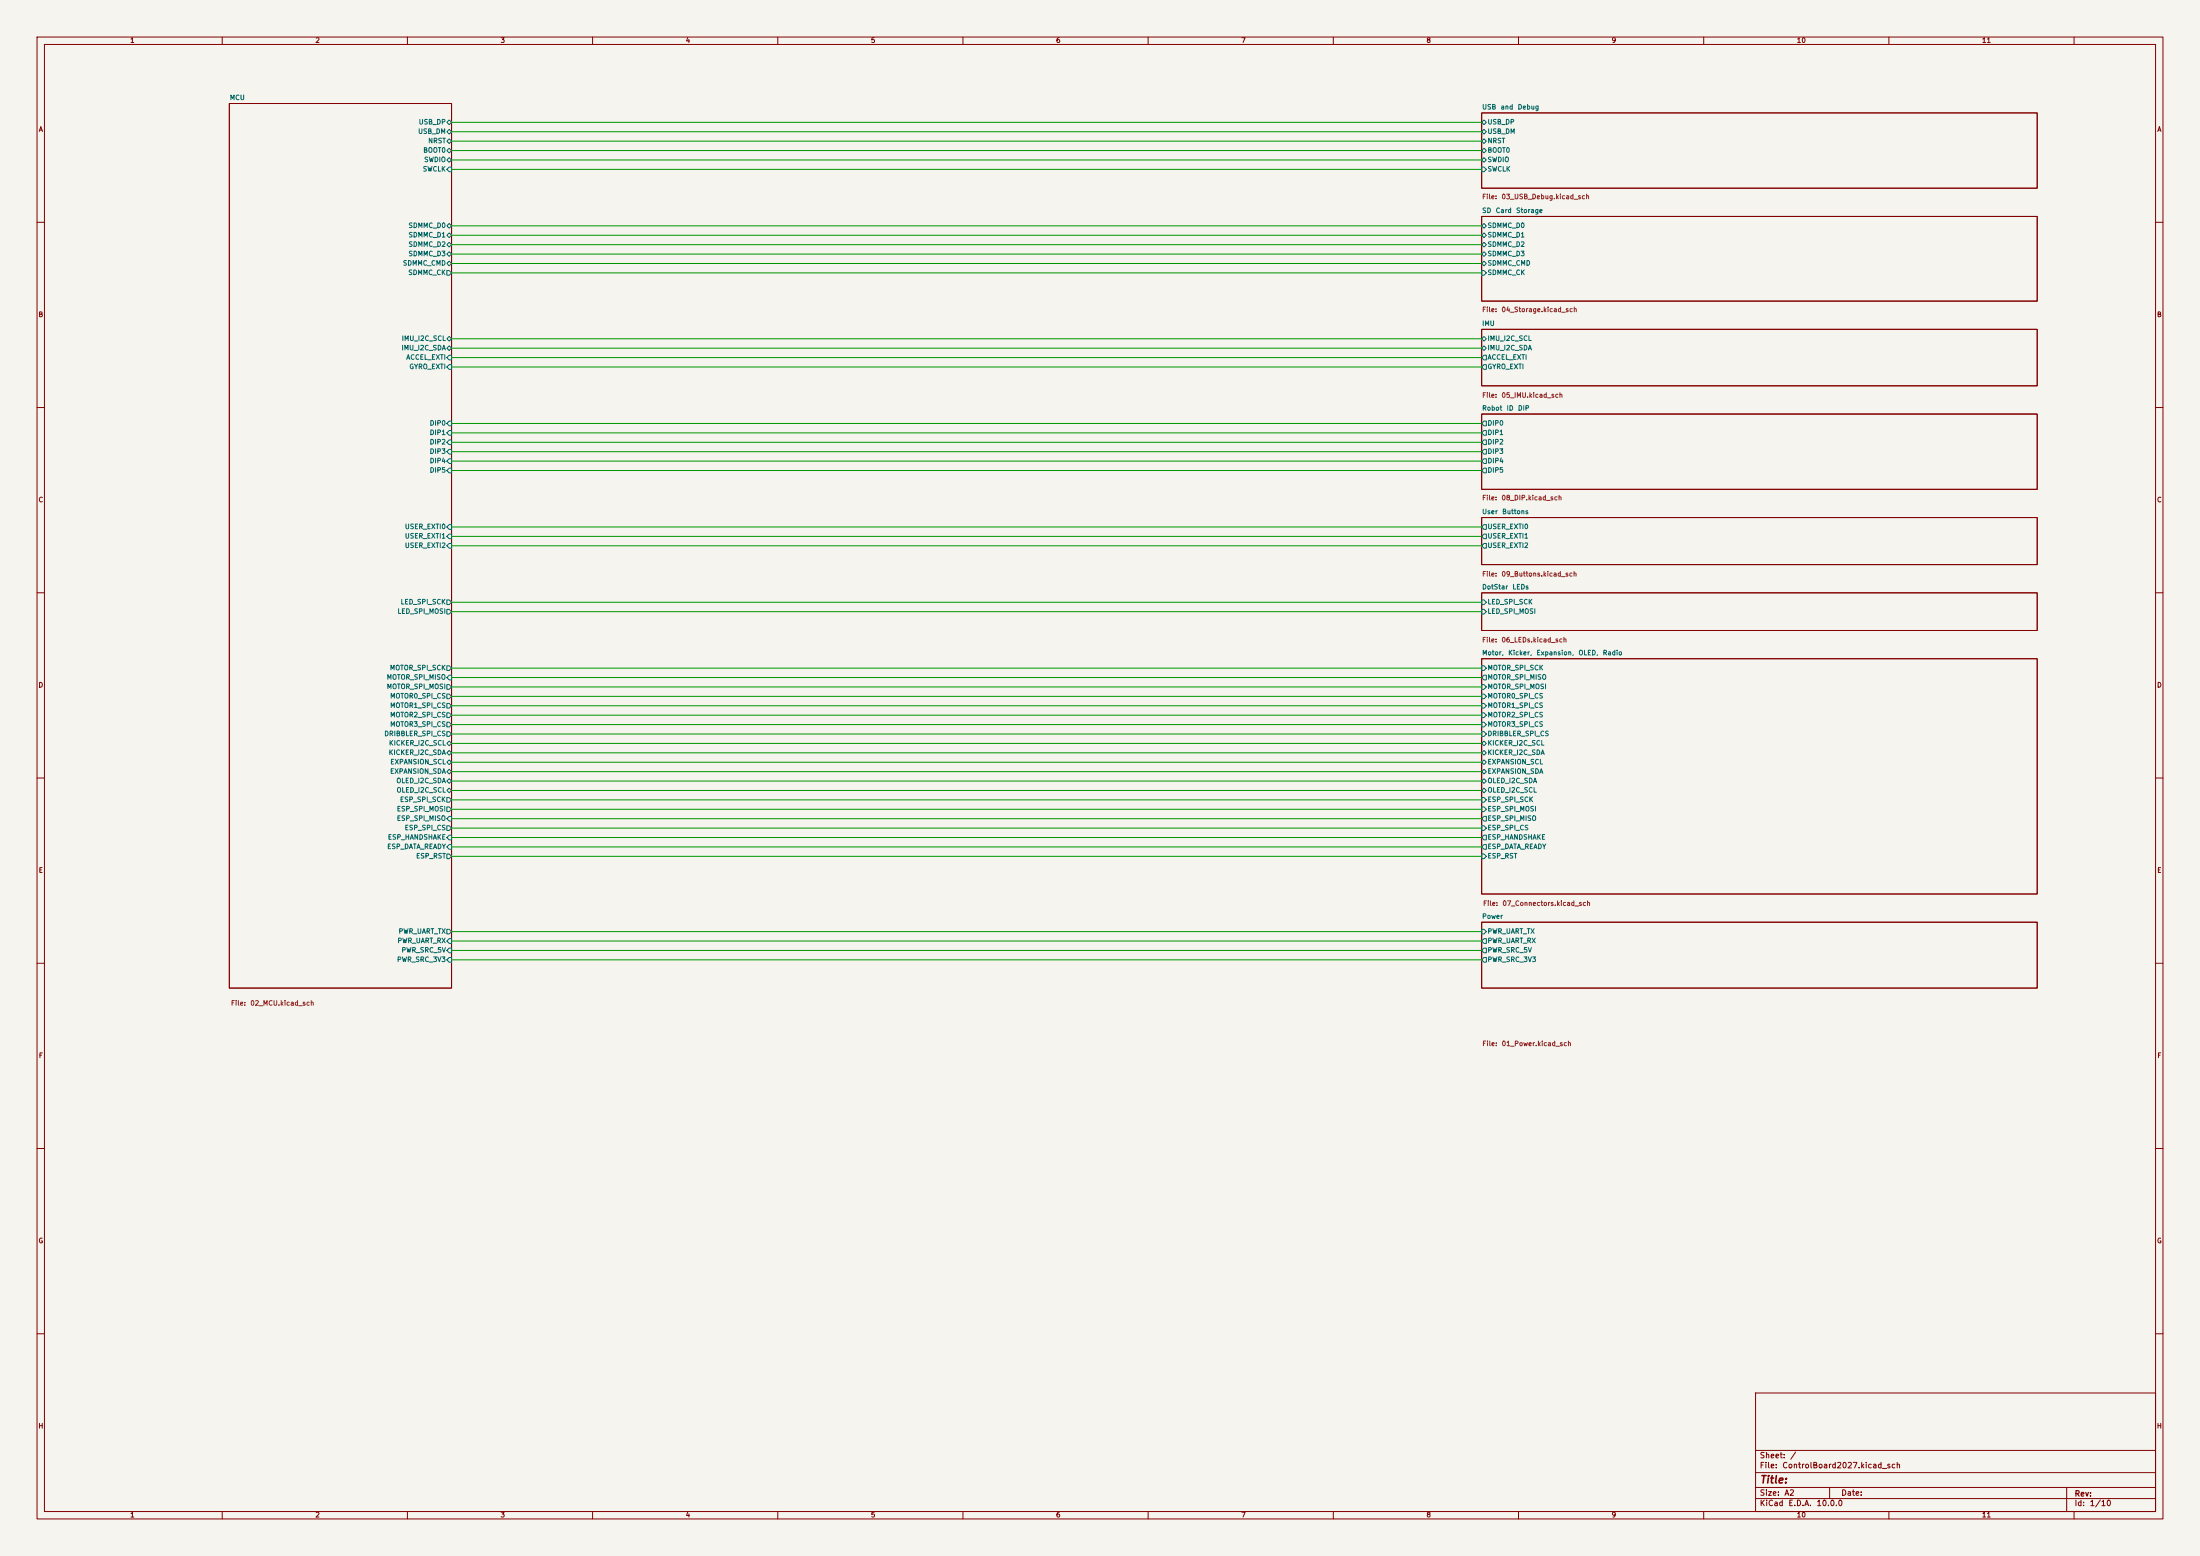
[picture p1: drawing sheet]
(kicad_sch
 (version 20260306)
 (generator "eeschema")
 (generator_version "10.0")
 (paper "A2")
 (lib_symbols)
 (wire
  (pts (xy 121.92 38.1) (xy 400.05 38.1))
  (stroke (width 0) (type default)))
 (wire
  (pts (xy 121.92 35.56) (xy 400.05 35.56))
  (stroke (width 0) (type default)))
 (wire
  (pts (xy 121.92 228.6) (xy 400.05 228.6))
  (stroke (width 0) (type default)))
 (wire
  (pts (xy 121.92 180.34) (xy 400.05 180.34))
  (stroke (width 0) (type default)))
 (wire
  (pts (xy 121.92 144.78) (xy 400.05 144.78))
  (stroke (width 0) (type default)))
 (wire
  (pts (xy 121.92 165.1) (xy 400.05 165.1))
  (stroke (width 0) (type default)))
 (wire
  (pts (xy 121.92 203.2) (xy 400.05 203.2))
  (stroke (width 0) (type default)))
 (wire
  (pts (xy 121.92 193.04) (xy 400.05 193.04))
  (stroke (width 0) (type default)))
 (wire
  (pts (xy 121.92 124.46) (xy 400.05 124.46))
  (stroke (width 0) (type default)))
 (wire
  (pts (xy 121.92 73.66) (xy 400.05 73.66))
  (stroke (width 0) (type default)))
 (wire
  (pts (xy 121.92 40.64) (xy 400.05 40.64))
  (stroke (width 0) (type default)))
 (wire
  (pts (xy 121.92 60.96) (xy 400.05 60.96))
  (stroke (width 0) (type default)))
 (wire
  (pts (xy 121.92 45.72) (xy 400.05 45.72))
  (stroke (width 0) (type default)))
 (wire
  (pts (xy 121.92 251.46) (xy 400.05 251.46))
  (stroke (width 0) (type default)))
 (wire
  (pts (xy 121.92 66.04) (xy 400.05 66.04))
  (stroke (width 0) (type default)))
 (wire
  (pts (xy 121.92 187.96) (xy 400.05 187.96))
  (stroke (width 0) (type default)))
 (wire
  (pts (xy 121.92 93.98) (xy 400.05 93.98))
  (stroke (width 0) (type default)))
 (wire
  (pts (xy 121.92 205.74) (xy 400.05 205.74))
  (stroke (width 0) (type default)))
 (wire
  (pts (xy 121.92 223.52) (xy 400.05 223.52))
  (stroke (width 0) (type default)))
 (wire
  (pts (xy 121.92 218.44) (xy 400.05 218.44))
  (stroke (width 0) (type default)))
 (wire
  (pts (xy 121.92 127) (xy 400.05 127))
  (stroke (width 0) (type default)))
 (wire
  (pts (xy 121.92 210.82) (xy 400.05 210.82))
  (stroke (width 0) (type default)))
 (wire
  (pts (xy 121.92 200.66) (xy 400.05 200.66))
  (stroke (width 0) (type default)))
 (wire
  (pts (xy 121.92 256.54) (xy 400.05 256.54))
  (stroke (width 0) (type default)))
 (wire
  (pts (xy 121.92 121.92) (xy 400.05 121.92))
  (stroke (width 0) (type default)))
 (wire
  (pts (xy 121.92 185.42) (xy 400.05 185.42))
  (stroke (width 0) (type default)))
 (wire
  (pts (xy 121.92 198.12) (xy 400.05 198.12))
  (stroke (width 0) (type default)))
 (wire
  (pts (xy 121.92 114.3) (xy 400.05 114.3))
  (stroke (width 0) (type default)))
 (wire
  (pts (xy 121.92 190.5) (xy 400.05 190.5))
  (stroke (width 0) (type default)))
 (wire
  (pts (xy 121.92 215.9) (xy 400.05 215.9))
  (stroke (width 0) (type default)))
 (wire
  (pts (xy 121.92 43.18) (xy 400.05 43.18))
  (stroke (width 0) (type default)))
 (wire
  (pts (xy 121.92 116.84) (xy 400.05 116.84))
  (stroke (width 0) (type default)))
 (wire
  (pts (xy 121.92 63.5) (xy 400.05 63.5))
  (stroke (width 0) (type default)))
 (wire
  (pts (xy 121.92 231.14) (xy 400.05 231.14))
  (stroke (width 0) (type default)))
 (wire
  (pts (xy 121.92 208.28) (xy 400.05 208.28))
  (stroke (width 0) (type default)))
 (wire
  (pts (xy 121.92 142.24) (xy 400.05 142.24))
  (stroke (width 0) (type default)))
 (wire
  (pts (xy 121.92 162.56) (xy 400.05 162.56))
  (stroke (width 0) (type default)))
 (wire
  (pts (xy 121.92 119.38) (xy 400.05 119.38))
  (stroke (width 0) (type default)))
 (wire
  (pts (xy 121.92 147.32) (xy 400.05 147.32))
  (stroke (width 0) (type default)))
 (wire
  (pts (xy 121.92 68.58) (xy 400.05 68.58))
  (stroke (width 0) (type default)))
 (wire
  (pts (xy 121.92 33.02) (xy 400.05 33.02))
  (stroke (width 0) (type default)))
 (wire
  (pts (xy 121.92 195.58) (xy 400.05 195.58))
  (stroke (width 0) (type default)))
 (wire
  (pts (xy 121.92 91.44) (xy 400.05 91.44))
  (stroke (width 0) (type default)))
 (wire
  (pts (xy 121.92 182.88) (xy 400.05 182.88))
  (stroke (width 0) (type default)))
 (wire
  (pts (xy 121.92 254) (xy 400.05 254))
  (stroke (width 0) (type default)))
 (wire
  (pts (xy 121.92 99.06) (xy 400.05 99.06))
  (stroke (width 0) (type default)))
 (wire
  (pts (xy 121.92 259.08) (xy 400.05 259.08))
  (stroke (width 0) (type default)))
 (wire
  (pts (xy 121.92 226.06) (xy 400.05 226.06))
  (stroke (width 0) (type default)))
 (wire
  (pts (xy 121.92 213.36) (xy 400.05 213.36))
  (stroke (width 0) (type default)))
 (wire
  (pts (xy 121.92 71.12) (xy 400.05 71.12))
  (stroke (width 0) (type default)))
 (wire
  (pts (xy 121.92 220.98) (xy 400.05 220.98))
  (stroke (width 0) (type default)))
 (wire
  (pts (xy 121.92 96.52) (xy 400.05 96.52))
  (stroke (width 0) (type default)))
 (sheet
  (at 400.05 139.7)
  (size 150 12.7)
  (exclude_from_sim no)
  (in_bom yes)
  (on_board yes)
  (dnp no)
  (stroke (width 0.1524) (type solid))
  (fill (color 0 0 0 0))
  (property "Sheetname" "User Buttons" (at 400.05 139.065 0) (show_name no) (do_not_autoplace no) (effects (font (size 1.27 1.27)) (justify left bottom)))
  (property "Sheetfile" "09_Buttons.kicad_sch" (at 400.05 154.178 0) (show_name no) (do_not_autoplace no) (effects (font (size 1.27 1.27)) (justify left top)))
  (pin "USER_EXTI2" output (at 400.05 147.32 180) (effects (font (size 1.27 1.27)) (justify left)))
  (pin "USER_EXTI1" output (at 400.05 144.78 180) (effects (font (size 1.27 1.27)) (justify left)))
  (pin "USER_EXTI0" output (at 400.05 142.24 180) (effects (font (size 1.27 1.27)) (justify left))))
 (sheet
  (at 400.05 58.42)
  (size 150 22.86)
  (exclude_from_sim no)
  (in_bom yes)
  (on_board yes)
  (dnp no)
  (stroke (width 0.1524) (type solid))
  (fill (color 0 0 0 0))
  (property "Sheetname" "SD Card Storage" (at 400.05 57.785 0) (show_name no) (do_not_autoplace no) (effects (font (size 1.27 1.27)) (justify left bottom)))
  (property "Sheetfile" "04_Storage.kicad_sch" (at 400.05 82.804 0) (show_name no) (do_not_autoplace no) (effects (font (size 1.27 1.27)) (justify left top)))
  (pin "SDMMC_D0" bidirectional (at 400.05 60.96 180) (effects (font (size 1.27 1.27)) (justify left)))
  (pin "SDMMC_D1" bidirectional (at 400.05 63.5 180) (effects (font (size 1.27 1.27)) (justify left)))
  (pin "SDMMC_D2" bidirectional (at 400.05 66.04 180) (effects (font (size 1.27 1.27)) (justify left)))
  (pin "SDMMC_D3" bidirectional (at 400.05 68.58 180) (effects (font (size 1.27 1.27)) (justify left)))
  (pin "SDMMC_CMD" bidirectional (at 400.05 71.12 180) (effects (font (size 1.27 1.27)) (justify left)))
  (pin "SDMMC_CK" input (at 400.05 73.66 180) (effects (font (size 1.27 1.27)) (justify left))))
 (sheet
  (at 61.92 27.94)
  (size 60 238.76)
  (exclude_from_sim no)
  (in_bom yes)
  (on_board yes)
  (dnp no)
  (stroke (width 0.1524) (type solid))
  (fill (color 0 0 0 0))
  (property "Sheetname" "MCU" (at 61.92 27.305 0) (show_name no) (do_not_autoplace no) (effects (font (size 1.27 1.27)) (justify left bottom)))
  (property "Sheetfile" "02_MCU.kicad_sch" (at 62.23 270.002 0) (show_name no) (do_not_autoplace no) (effects (font (size 1.27 1.27)) (justify left top)))
  (pin "LED_SPI_SCK" output (at 121.92 162.56 0) (effects (font (size 1.27 1.27)) (justify right)))
  (pin "LED_SPI_MOSI" output (at 121.92 165.1 0) (effects (font (size 1.27 1.27)) (justify right)))
  (pin "NRST" bidirectional (at 121.92 38.1 0) (effects (font (size 1.27 1.27)) (justify right)))
  (pin "BOOT0" bidirectional (at 121.92 40.64 0) (effects (font (size 1.27 1.27)) (justify right)))
  (pin "DIP4" input (at 121.92 124.46 0) (effects (font (size 1.27 1.27)) (justify right)))
  (pin "DIP5" input (at 121.92 127 0) (effects (font (size 1.27 1.27)) (justify right)))
  (pin "ESP_SPI_CS" output (at 121.92 223.52 0) (effects (font (size 1.27 1.27)) (justify right)))
  (pin "IMU_I2C_SDA" bidirectional (at 121.92 93.98 0) (effects (font (size 1.27 1.27)) (justify right)))
  (pin "IMU_I2C_SCL" bidirectional (at 121.92 91.44 0) (effects (font (size 1.27 1.27)) (justify right)))
  (pin "GYRO_EXTI" input (at 121.92 99.06 0) (effects (font (size 1.27 1.27)) (justify right)))
  (pin "ACCEL_EXTI" input (at 121.92 96.52 0) (effects (font (size 1.27 1.27)) (justify right)))
  (pin "DIP0" input (at 121.92 114.3 0) (effects (font (size 1.27 1.27)) (justify right)))
  (pin "DIP1" input (at 121.92 116.84 0) (effects (font (size 1.27 1.27)) (justify right)))
  (pin "DIP2" input (at 121.92 119.38 0) (effects (font (size 1.27 1.27)) (justify right)))
  (pin "DIP3" input (at 121.92 121.92 0) (effects (font (size 1.27 1.27)) (justify right)))
  (pin "DRIBBLER_SPI_CS" output (at 121.92 198.12 0) (effects (font (size 1.27 1.27)) (justify right)))
  (pin "EXPANSION_SCL" bidirectional (at 121.92 205.74 0) (effects (font (size 1.27 1.27)) (justify right)))
  (pin "EXPANSION_SDA" bidirectional (at 121.92 208.28 0) (effects (font (size 1.27 1.27)) (justify right)))
  (pin "USER_EXTI0" input (at 121.92 142.24 0) (effects (font (size 1.27 1.27)) (justify right)))
  (pin "MOTOR_SPI_MISO" input (at 121.92 182.88 0) (effects (font (size 1.27 1.27)) (justify right)))
  (pin "USB_DM" bidirectional (at 121.92 35.56 0) (effects (font (size 1.27 1.27)) (justify right)))
  (pin "USB_DP" bidirectional (at 121.92 33.02 0) (effects (font (size 1.27 1.27)) (justify right)))
  (pin "SWDIO" bidirectional (at 121.92 43.18 0) (effects (font (size 1.27 1.27)) (justify right)))
  (pin "SWCLK" input (at 121.92 45.72 0) (effects (font (size 1.27 1.27)) (justify right)))
  (pin "MOTOR1_SPI_CS" output (at 121.92 190.5 0) (effects (font (size 1.27 1.27)) (justify right)))
  (pin "MOTOR2_SPI_CS" output (at 121.92 193.04 0) (effects (font (size 1.27 1.27)) (justify right)))
  (pin "MOTOR3_SPI_CS" output (at 121.92 195.58 0) (effects (font (size 1.27 1.27)) (justify right)))
  (pin "ESP_SPI_SCK" output (at 121.92 215.9 0) (effects (font (size 1.27 1.27)) (justify right)))
  (pin "ESP_SPI_MISO" input (at 121.92 220.98 0) (effects (font (size 1.27 1.27)) (justify right)))
  (pin "ESP_HANDSHAKE" input (at 121.92 226.06 0) (effects (font (size 1.27 1.27)) (justify right)))
  (pin "ESP_DATA_READY" input (at 121.92 228.6 0) (effects (font (size 1.27 1.27)) (justify right)))
  (pin "ESP_RST" output (at 121.92 231.14 0) (effects (font (size 1.27 1.27)) (justify right)))
  (pin "OLED_I2C_SCL" bidirectional (at 121.92 213.36 0) (effects (font (size 1.27 1.27)) (justify right)))
  (pin "OLED_I2C_SDA" bidirectional (at 121.92 210.82 0) (effects (font (size 1.27 1.27)) (justify right)))
  (pin "KICKER_I2C_SCL" bidirectional (at 121.92 200.66 0) (effects (font (size 1.27 1.27)) (justify right)))
  (pin "KICKER_I2C_SDA" bidirectional (at 121.92 203.2 0) (effects (font (size 1.27 1.27)) (justify right)))
  (pin "MOTOR0_SPI_CS" output (at 121.92 187.96 0) (effects (font (size 1.27 1.27)) (justify right)))
  (pin "SDMMC_D0" bidirectional (at 121.92 60.96 0) (effects (font (size 1.27 1.27)) (justify right)))
  (pin "SDMMC_D1" bidirectional (at 121.92 63.5 0) (effects (font (size 1.27 1.27)) (justify right)))
  (pin "SDMMC_D2" bidirectional (at 121.92 66.04 0) (effects (font (size 1.27 1.27)) (justify right)))
  (pin "SDMMC_D3" bidirectional (at 121.92 68.58 0) (effects (font (size 1.27 1.27)) (justify right)))
  (pin "SDMMC_CK" output (at 121.92 73.66 0) (effects (font (size 1.27 1.27)) (justify right)))
  (pin "USER_EXTI1" input (at 121.92 144.78 0) (effects (font (size 1.27 1.27)) (justify right)))
  (pin "USER_EXTI2" input (at 121.92 147.32 0) (effects (font (size 1.27 1.27)) (justify right)))
  (pin "SDMMC_CMD" bidirectional (at 121.92 71.12 0) (effects (font (size 1.27 1.27)) (justify right)))
  (pin "ESP_SPI_MOSI" output (at 121.92 218.44 0) (effects (font (size 1.27 1.27)) (justify right)))
  (pin "MOTOR_SPI_SCK" output (at 121.92 180.34 0) (effects (font (size 1.27 1.27)) (justify right)))
  (pin "MOTOR_SPI_MOSI" output (at 121.92 185.42 0) (effects (font (size 1.27 1.27)) (justify right)))
  (pin "PWR_UART_TX" output (at 121.92 251.46 0) (effects (font (size 1.27 1.27)) (justify right)))
  (pin "PWR_UART_RX" input (at 121.92 254 0) (effects (font (size 1.27 1.27)) (justify right)))
  (pin "PWR_SRC_5V" input (at 121.92 256.54 0) (effects (font (size 1.27 1.27)) (justify right)))
  (pin "PWR_SRC_3V3" input (at 121.92 259.08 0) (effects (font (size 1.27 1.27)) (justify right))))
 (sheet
  (at 400.05 30.48)
  (size 150 20.32)
  (exclude_from_sim no)
  (in_bom yes)
  (on_board yes)
  (dnp no)
  (stroke (width 0.1524) (type solid))
  (fill (color 0 0 0 0))
  (property "Sheetname" "USB and Debug" (at 400.05 29.845 0) (show_name no) (do_not_autoplace no) (effects (font (size 1.27 1.27)) (justify left bottom)))
  (property "Sheetfile" "03_USB_Debug.kicad_sch" (at 400.05 52.324 0) (show_name no) (do_not_autoplace no) (effects (font (size 1.27 1.27)) (justify left top)))
  (pin "USB_DP" bidirectional (at 400.05 33.02 180) (effects (font (size 1.27 1.27)) (justify left)))
  (pin "USB_DM" bidirectional (at 400.05 35.56 180) (effects (font (size 1.27 1.27)) (justify left)))
  (pin "NRST" bidirectional (at 400.05 38.1 180) (effects (font (size 1.27 1.27)) (justify left)))
  (pin "BOOT0" bidirectional (at 400.05 40.64 180) (effects (font (size 1.27 1.27)) (justify left)))
  (pin "SWDIO" bidirectional (at 400.05 43.18 180) (effects (font (size 1.27 1.27)) (justify left)))
  (pin "SWCLK" input (at 400.05 45.72 180) (effects (font (size 1.27 1.27)) (justify left))))
 (sheet
  (at 400.05 177.8)
  (size 150 63.5)
  (exclude_from_sim no)
  (in_bom yes)
  (on_board yes)
  (dnp no)
  (stroke (width 0.1524) (type solid))
  (fill (color 0 0 0 0))
  (property "Sheetname" "Motor, Kicker, Expansion, OLED, Radio" (at 400.05 177.165 0) (show_name no) (do_not_autoplace no) (effects (font (size 1.27 1.27)) (justify left bottom)))
  (property "Sheetfile" "07_Connectors.kicad_sch" (at 400.304 243.078 0) (show_name no) (do_not_autoplace no) (effects (font (size 1.27 1.27)) (justify left top)))
  (pin "MOTOR_SPI_SCK" input (at 400.05 180.34 180) (effects (font (size 1.27 1.27)) (justify left)))
  (pin "MOTOR_SPI_MISO" output (at 400.05 182.88 180) (effects (font (size 1.27 1.27)) (justify left)))
  (pin "MOTOR_SPI_MOSI" input (at 400.05 185.42 180) (effects (font (size 1.27 1.27)) (justify left)))
  (pin "MOTOR0_SPI_CS" input (at 400.05 187.96 180) (effects (font (size 1.27 1.27)) (justify left)))
  (pin "MOTOR1_SPI_CS" input (at 400.05 190.5 180) (effects (font (size 1.27 1.27)) (justify left)))
  (pin "MOTOR2_SPI_CS" input (at 400.05 193.04 180) (effects (font (size 1.27 1.27)) (justify left)))
  (pin "MOTOR3_SPI_CS" input (at 400.05 195.58 180) (effects (font (size 1.27 1.27)) (justify left)))
  (pin "DRIBBLER_SPI_CS" input (at 400.05 198.12 180) (effects (font (size 1.27 1.27)) (justify left)))
  (pin "KICKER_I2C_SCL" bidirectional (at 400.05 200.66 180) (effects (font (size 1.27 1.27)) (justify left)))
  (pin "KICKER_I2C_SDA" bidirectional (at 400.05 203.2 180) (effects (font (size 1.27 1.27)) (justify left)))
  (pin "EXPANSION_SCL" bidirectional (at 400.05 205.74 180) (effects (font (size 1.27 1.27)) (justify left)))
  (pin "EXPANSION_SDA" bidirectional (at 400.05 208.28 180) (effects (font (size 1.27 1.27)) (justify left)))
  (pin "OLED_I2C_SDA" bidirectional (at 400.05 210.82 180) (effects (font (size 1.27 1.27)) (justify left)))
  (pin "OLED_I2C_SCL" bidirectional (at 400.05 213.36 180) (effects (font (size 1.27 1.27)) (justify left)))
  (pin "ESP_SPI_SCK" input (at 400.05 215.9 180) (effects (font (size 1.27 1.27)) (justify left)))
  (pin "ESP_SPI_MOSI" input (at 400.05 218.44 180) (effects (font (size 1.27 1.27)) (justify left)))
  (pin "ESP_SPI_MISO" output (at 400.05 220.98 180) (effects (font (size 1.27 1.27)) (justify left)))
  (pin "ESP_SPI_CS" input (at 400.05 223.52 180) (effects (font (size 1.27 1.27)) (justify left)))
  (pin "ESP_HANDSHAKE" output (at 400.05 226.06 180) (effects (font (size 1.27 1.27)) (justify left)))
  (pin "ESP_DATA_READY" output (at 400.05 228.6 180) (effects (font (size 1.27 1.27)) (justify left)))
  (pin "ESP_RST" input (at 400.05 231.14 180) (effects (font (size 1.27 1.27)) (justify left))))
 (sheet
  (at 400.05 248.92)
  (size 150 17.78)
  (exclude_from_sim no)
  (in_bom yes)
  (on_board yes)
  (dnp no)
  (stroke (width 0.1524) (type solid))
  (fill (color 0 0 0 0))
  (property "Sheetname" "Power" (at 400.05 248.285 0) (show_name no) (do_not_autoplace no) (effects (font (size 1.27 1.27)) (justify left bottom)))
  (property "Sheetfile" "01_Power.kicad_sch" (at 400.106 280.924 0) (show_name no) (do_not_autoplace no) (effects (font (size 1.27 1.27)) (justify left top)))
  (pin "PWR_UART_TX" input (at 400.05 251.46 180) (effects (font (size 1.27 1.27)) (justify left)))
  (pin "PWR_UART_RX" output (at 400.05 254 180) (effects (font (size 1.27 1.27)) (justify left)))
  (pin "PWR_SRC_5V" output (at 400.05 256.54 180) (effects (font (size 1.27 1.27)) (justify left)))
  (pin "PWR_SRC_3V3" output (at 400.05 259.08 180) (effects (font (size 1.27 1.27)) (justify left))))
 (sheet
  (at 400.05 111.76)
  (size 150 20.32)
  (exclude_from_sim no)
  (in_bom yes)
  (on_board yes)
  (dnp no)
  (stroke (width 0.1524) (type solid))
  (fill (color 0 0 0 0))
  (property "Sheetname" "Robot ID DIP" (at 400.05 111.125 0) (show_name no) (do_not_autoplace no) (effects (font (size 1.27 1.27)) (justify left bottom)))
  (property "Sheetfile" "08_DIP.kicad_sch" (at 400.05 133.604 0) (show_name no) (do_not_autoplace no) (effects (font (size 1.27 1.27)) (justify left top)))
  (pin "DIP2" output (at 400.05 119.38 180) (effects (font (size 1.27 1.27)) (justify left)))
  (pin "DIP5" output (at 400.05 127 180) (effects (font (size 1.27 1.27)) (justify left)))
  (pin "DIP0" output (at 400.05 114.3 180) (effects (font (size 1.27 1.27)) (justify left)))
  (pin "DIP4" output (at 400.05 124.46 180) (effects (font (size 1.27 1.27)) (justify left)))
  (pin "DIP3" output (at 400.05 121.92 180) (effects (font (size 1.27 1.27)) (justify left)))
  (pin "DIP1" output (at 400.05 116.84 180) (effects (font (size 1.27 1.27)) (justify left))))
 (sheet
  (at 400.05 160.02)
  (size 150 10.16)
  (exclude_from_sim no)
  (in_bom yes)
  (on_board yes)
  (dnp no)
  (stroke (width 0.1524) (type solid))
  (fill (color 0 0 0 0))
  (property "Sheetname" "DotStar LEDs" (at 400.05 159.385 0) (show_name no) (do_not_autoplace no) (effects (font (size 1.27 1.27)) (justify left bottom)))
  (property "Sheetfile" "06_LEDs.kicad_sch" (at 400.05 171.958 0) (show_name no) (do_not_autoplace no) (effects (font (size 1.27 1.27)) (justify left top)))
  (pin "LED_SPI_SCK" input (at 400.05 162.56 180) (effects (font (size 1.27 1.27)) (justify left)))
  (pin "LED_SPI_MOSI" input (at 400.05 165.1 180) (effects (font (size 1.27 1.27)) (justify left))))
 (sheet
  (at 400.05 88.9)
  (size 150 15.24)
  (exclude_from_sim no)
  (in_bom yes)
  (on_board yes)
  (dnp no)
  (stroke (width 0.1524) (type solid))
  (fill (color 0 0 0 0))
  (property "Sheetname" "IMU" (at 400.05 88.265 0) (show_name no) (do_not_autoplace no) (effects (font (size 1.27 1.27)) (justify left bottom)))
  (property "Sheetfile" "05_IMU.kicad_sch" (at 400.05 105.918 0) (show_name no) (do_not_autoplace no) (effects (font (size 1.27 1.27)) (justify left top)))
  (pin "IMU_I2C_SCL" bidirectional (at 400.05 91.44 180) (effects (font (size 1.27 1.27)) (justify left)))
  (pin "GYRO_EXTI" output (at 400.05 99.06 180) (effects (font (size 1.27 1.27)) (justify left)))
  (pin "ACCEL_EXTI" output (at 400.05 96.52 180) (effects (font (size 1.27 1.27)) (justify left)))
  (pin "IMU_I2C_SDA" bidirectional (at 400.05 93.98 180) (effects (font (size 1.27 1.27)) (justify left))))
 (sheet_instances
  (path ""
   (page "1")))
 (embedded_fonts no))
